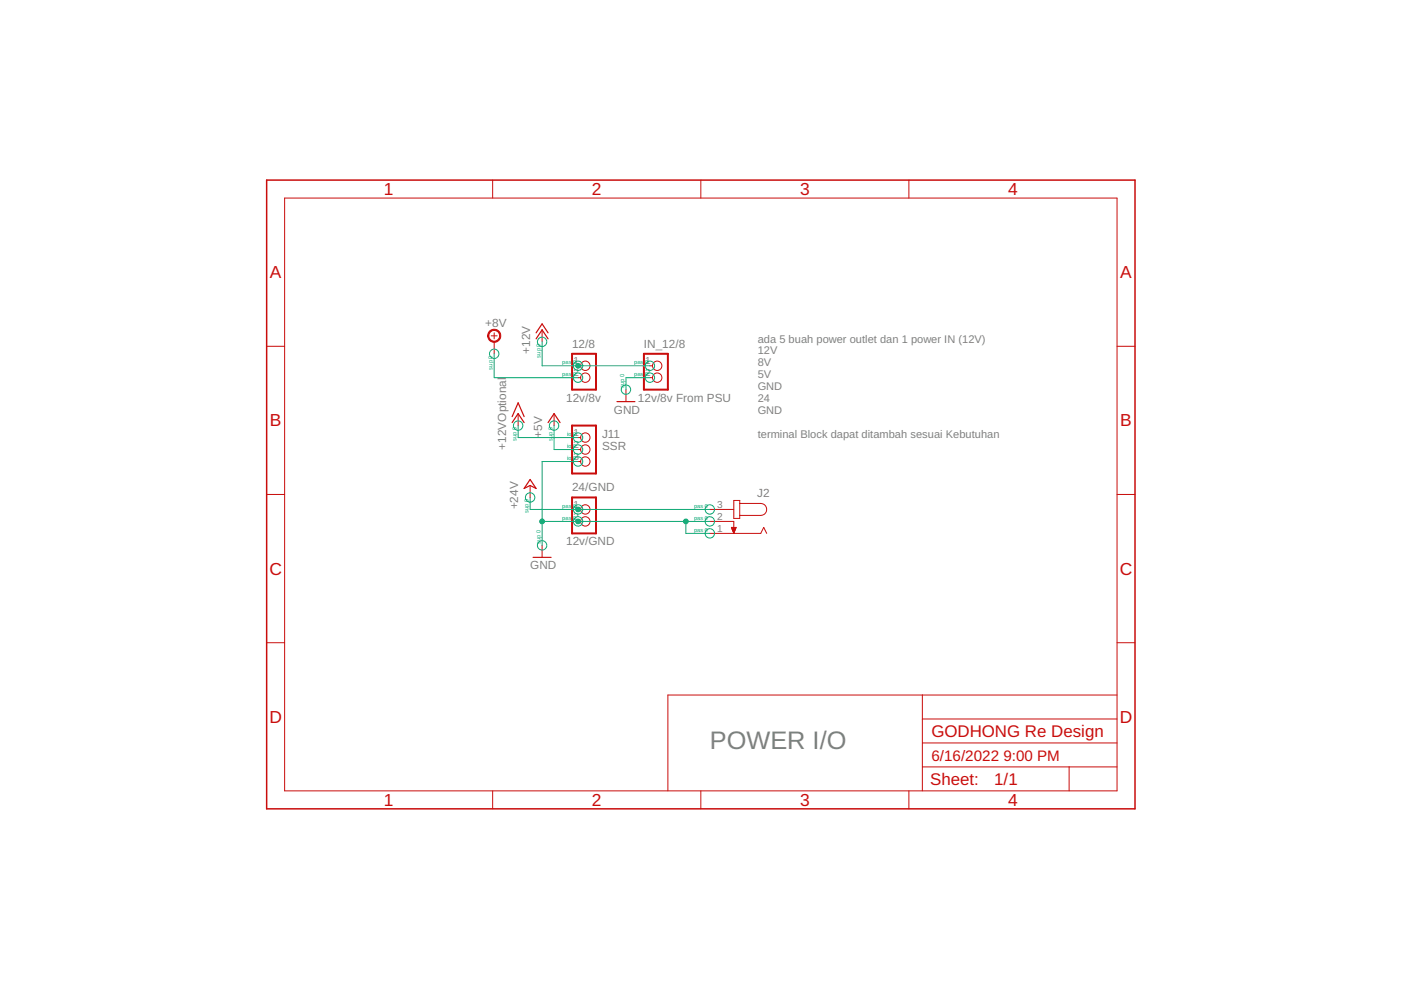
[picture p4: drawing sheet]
<svg xmlns="http://www.w3.org/2000/svg" width="297mm" height="210mm" viewBox="0 0 297 210" stroke-linecap="round" stroke-linejoin="round" font-family="sans-serif">
<path d="M121.3 75h5.1v7.6h-5.1zM136.5 75h5.1v7.6h-5.1zM121.3 90.2h5.1v10.2h-5.1zM121.3 105.5h5.1v7.6h-5.1z" fill="none" stroke="#c90d0c" stroke-width=".42"/>
<g fill="none" stroke="#c90d0c" stroke-width=".21">
<path d="M104.5 38.2v3.8M148.6 38.2v3.8M192.7 38.2v3.8M60.3 42h176.5v125.7h-176.5zM56.5 73.4h3.8M104.1 71.2h1.3M104.8 70.6v1.2M104.8 72.5v2.5M114.9 69.9v2.6M122.6 77.6h.5M137.8 77.6h.5M236.8 73.4h3.8"/>
<path d="M109.9 87.7v2.5M117.5 87.7v2.5M122.6 80.1h.5M122.6 92.8h.5M122.6 95.3h.5M122.6 97.9h.5M132.7 82.6v2.6M137.8 80.1h.5M56.5 104.8h3.8M112.4 102.9v2.6M114.9 115.6v2.6M122.6 108h.5"/>
<path d="M122.6 110.6h.5M150.5 110.6h5.1v2.5M150.5 113.1h10.8l.6-1.3 .7 1.3M150.5 108h5.1M155.1 111.8h1l-.5 1.3zM155.1 111.9h.9M155.2 112h.8M155.2 112.2h.8M155.2 112.3h.7M155.3 112.4h.6M155.3 112.5h.5M155.4 112.6h.3"/>
<path d="M155.4 112.8h.3M155.5 112.9h.2M155.5 113h.1M155.6 106.1h1.2v3.8h-1.2zM156.8 106.7h4.5a1.27 1.27 0 0 1 1.2 1.3 1.27 1.27 0 0 1-1.2 1.3h-4.5M236.8 104.8h3.8M56.5 136.3h3.8M236.8 136.3h3.8M195.6 147.4v20.3M195.6 157.5h41.2M195.6 152.4h41.2M236.8 147.4h-95.2v20.3"/>
<path d="M104.5 167.7v3.8M148.6 167.7v3.8M192.7 167.7v3.8M195.6 162.6h41.2M226.7 162.6v5.1"/>
<circle cx="124.1" cy="77.6" r=".99"/>
<circle cx="139.3" cy="77.6" r=".99"/>
<circle cx="124.1" cy="95.3" r=".99"/>
<circle cx="124.1" cy="97.9" r=".99"/>
<circle cx="124.1" cy="92.8" r=".99"/>
<circle cx="124.1" cy="80.1" r=".99"/>
<circle cx="139.3" cy="80.1" r=".99"/>
<circle cx="124.1" cy="108" r=".99"/>
<circle cx="124.1" cy="110.6" r=".99"/>
</g>
<path d="M113.7 71.8l1.2-1.9 1.3 1.9M113.7 70.6l1.2-1.9 1.3 1.9M108.6 89.6l1.3-1.9 1.2 1.9M108.6 88.3l1.3-2.9 1.2 2.9M116.2 89.6l1.3-1.9 1.2 1.9M130.8 85.2h3.8M112.4 101.7l1.3 1.9-1.3-.7-1.3 .7zM113 118.2h3.8" fill="none" stroke="#c90d0c" stroke-width=".25"/>
<path d="M103.8 70.2a1.4 1.4 0 0 1 2.2 .3 1.4 1.4 0 0 1-.8 2 1.4 1.4 0 0 1-1.8-1.3h.2a1.15 1.15 0 0 1 1.6-1.1 1.15 1.15 0 0 1 .3 1.9 1.15 1.15 0 0 1-1.8-.5l-.1-.3h-.2z" fill-rule="evenodd" fill="#c90d0c" stroke="#c90d0c" stroke-width=".21"/>
<path d="M56.5 38.2h184.1v133.3h-184.1z" fill="none" stroke="#c90d0c" stroke-width=".32"/>
<g fill="none" stroke="#0dab76" stroke-width=".21">
<path d="M104.8 75v5.1h17.8M114.9 72.5v5.1h22.9M109.9 90.2v2.6h12.7M117.5 90.2v5.1h5.1M122.6 97.9h-7.7v17.7M137.8 80.1h-5.1v2.5M112.4 105.5v2.5h38.1M114.9 110.6h35.6M145.4 110.6v2.5h5.1"/>
<circle cx="104.8" cy="75" r=".99"/>
<circle cx="114.9" cy="72.5" r=".99"/>
<circle cx="122.6" cy="77.6" r=".99"/>
<circle cx="137.8" cy="77.6" r=".99"/>
<circle cx="109.9" cy="90.2" r=".99"/>
<circle cx="117.5" cy="90.2" r=".99"/>
<circle cx="122.6" cy="92.8" r=".99"/>
<circle cx="122.6" cy="95.3" r=".99"/>
<circle cx="122.6" cy="97.9" r=".99"/>
<circle cx="122.6" cy="80.1" r=".99"/>
<circle cx="132.7" cy="82.6" r=".99"/>
<circle cx="137.8" cy="80.1" r=".99"/>
<circle cx="112.4" cy="105.5" r=".99"/>
<circle cx="114.9" cy="115.6" r=".99"/>
<circle cx="122.6" cy="108" r=".99"/>
<circle cx="122.6" cy="110.6" r=".99"/>
<circle cx="150.5" cy="108" r=".99"/>
<circle cx="150.5" cy="113.1" r=".99"/>
<circle cx="150.5" cy="110.6" r=".99"/>
</g>
<g fill="#0dab76" stroke="#0dab76" stroke-width=".21">
<circle cx="122.6" cy="77.6" r=".51"/>
<circle cx="122.6" cy="108" r=".51"/>
<circle cx="145.4" cy="110.6" r=".51"/>
<circle cx="122.6" cy="110.6" r=".51"/>
<circle cx="114.9" cy="110.6" r=".51"/>
</g>
<text font-size="5.4" fill="#808080" x="150.5" y="158.8">POWER I/O</text>
<g font-size="3.7" fill="#c90d0c">
<text x="81.4" y="41.4">1</text>
<text x="125.5" y="41.4">2</text>
<text x="169.6" y="41.4">3</text>
<text x="213.8" y="41.4">4</text>
<text x="57.2" y="59">A</text>
<text x="237.5" y="59">A</text>
<text x="57.2" y="90.4">B</text>
<text x="237.5" y="90.4">B</text>
<text x="57.1" y="121.8">C</text>
<text x="237.4" y="121.8">C</text>
<text x="57.1" y="153.3">D</text>
<text x="237.4" y="153.3">D</text>
<text x="81.4" y="170.9">1</text>
<text x="125.5" y="170.9">2</text>
<text x="169.6" y="170.9">3</text>
<text x="213.8" y="170.9">4</text>
</g>
<g font-size="3.6" fill="#c90d0c">
<text x="197.5" y="156.3">GODHONG Re Design</text>
<text x="197.2" y="166.5">Sheet:</text>
<text x="210.8" y="166.4">1/1</text>
</g>
<g font-size="3.2" fill="#c90d0c">
<text x="197.5" y="161.3">6/16/2022</text>
<text x="212.7" y="161.3">9:00 PM</text>
</g>
<g font-size="2.5" fill="#808080">
<text x="102.9" y="69.3">+8V</text>
<text x="112.4" y="75" transform="rotate(-90 112.4 75)">+12V</text>
<text x="121.3" y="73.7">12/8</text>
<text x="136.5" y="73.7">IN_12/8</text>
<text x="120" y="85.2">12v/8v</text>
<text x="130.2" y="87.7">GND</text>
<text x="135.3" y="85.2">12v/8v From PSU</text>
<text x="107.3" y="95.3" transform="rotate(-90 107.3 95.3)">+12VOptional</text>
<text x="114.9" y="92.8" transform="rotate(-90 114.9 92.8)">+5V</text>
<text x="127.6" y="95.3">SSR</text>
<text x="127.6" y="92.8">J11</text>
<text x="121.3" y="104.2">24/GND</text>
<text x="160.5" y="105.5">J2</text>
<text x="109.9" y="108" transform="rotate(-90 109.9 108)">+24V</text>
<text x="120" y="115.6">12v/GND</text>
<text x="112.4" y="120.7">GND</text>
</g>
<g font-size="2.3" fill="#808080">
<text x="160.7" y="72.6">ada 5 buah power outlet dan 1 power IN (12V)</text>
<text x="160.7" y="75.1">12V</text>
<text x="160.7" y="77.7">8V</text>
<text x="160.7" y="80.2">5V</text>
<text x="160.7" y="82.7">GND</text>
<text x="160.7" y="85.2">24</text>
<text x="160.7" y="87.7">GND</text>
<text x="160.7" y="92.8">terminal Block dapat ditambah sesuai Kebutuhan</text>
</g>
<g font-size="2.1" fill="#808080">
<text x="121.6" y="77.2">1</text>
<text x="136.8" y="77.2">1</text>
<text x="121.6" y="79.7">2</text>
<text x="136.8" y="79.7">2</text>
<text x="121.6" y="92.4">1</text>
<text x="121.6" y="95">2</text>
<text x="121.6" y="97.5">3</text>
<text x="121.6" y="107.7">1</text>
<text x="152" y="107.7">3</text>
<text x="121.6" y="110.2">2</text>
<text x="152" y="110.2">2</text>
<text x="152" y="112.7">1</text>
</g>
<g font-size="1.2" fill="#0dab76">
<text x="114.6" y="75.8" transform="rotate(-90 114.6 75.8)">sup 0</text>
<text x="119.2" y="77.2">pas</text>
<text x="121.5" y="77.2">0</text>
<text x="134.5" y="77.2">pas</text>
<text x="136.8" y="77.2">0</text>
<text x="104.4" y="78.3" transform="rotate(-90 104.4 78.3)">sup 0</text>
<text x="119.2" y="79.7">pas</text>
<text x="121.5" y="79.7">0</text>
<text x="132.4" y="82.3" transform="rotate(-90 132.4 82.3)">sup 0</text>
<text x="134.5" y="79.7">pas</text>
<text x="136.8" y="79.7">0</text>
<text x="109.5" y="93.6" transform="rotate(-90 109.5 93.6)">sup 0</text>
<text x="117.1" y="93.6" transform="rotate(-90 117.1 93.6)">sup 0</text>
<text x="120.2" y="92.4">io</text>
<text x="120.2" y="95">io</text>
<text x="121.5" y="92.4">0</text>
<text x="121.5" y="95">0</text>
<text x="120.2" y="97.5">io</text>
<text x="121.5" y="97.5">0</text>
<text x="119.2" y="107.7">pas</text>
<text x="121.5" y="107.7">0</text>
<text x="147.2" y="107.7">pas 0</text>
<text x="112" y="108.8" transform="rotate(-90 112 108.8)">sup 0</text>
<text x="119.2" y="110.2">pas</text>
<text x="121.5" y="110.2">0</text>
<text x="147.2" y="110.2">pas 0</text>
<text x="147.2" y="112.7">pas 0</text>
<text x="114.6" y="115.3" transform="rotate(-90 114.6 115.3)">sup 0</text>
</g>
</svg>
